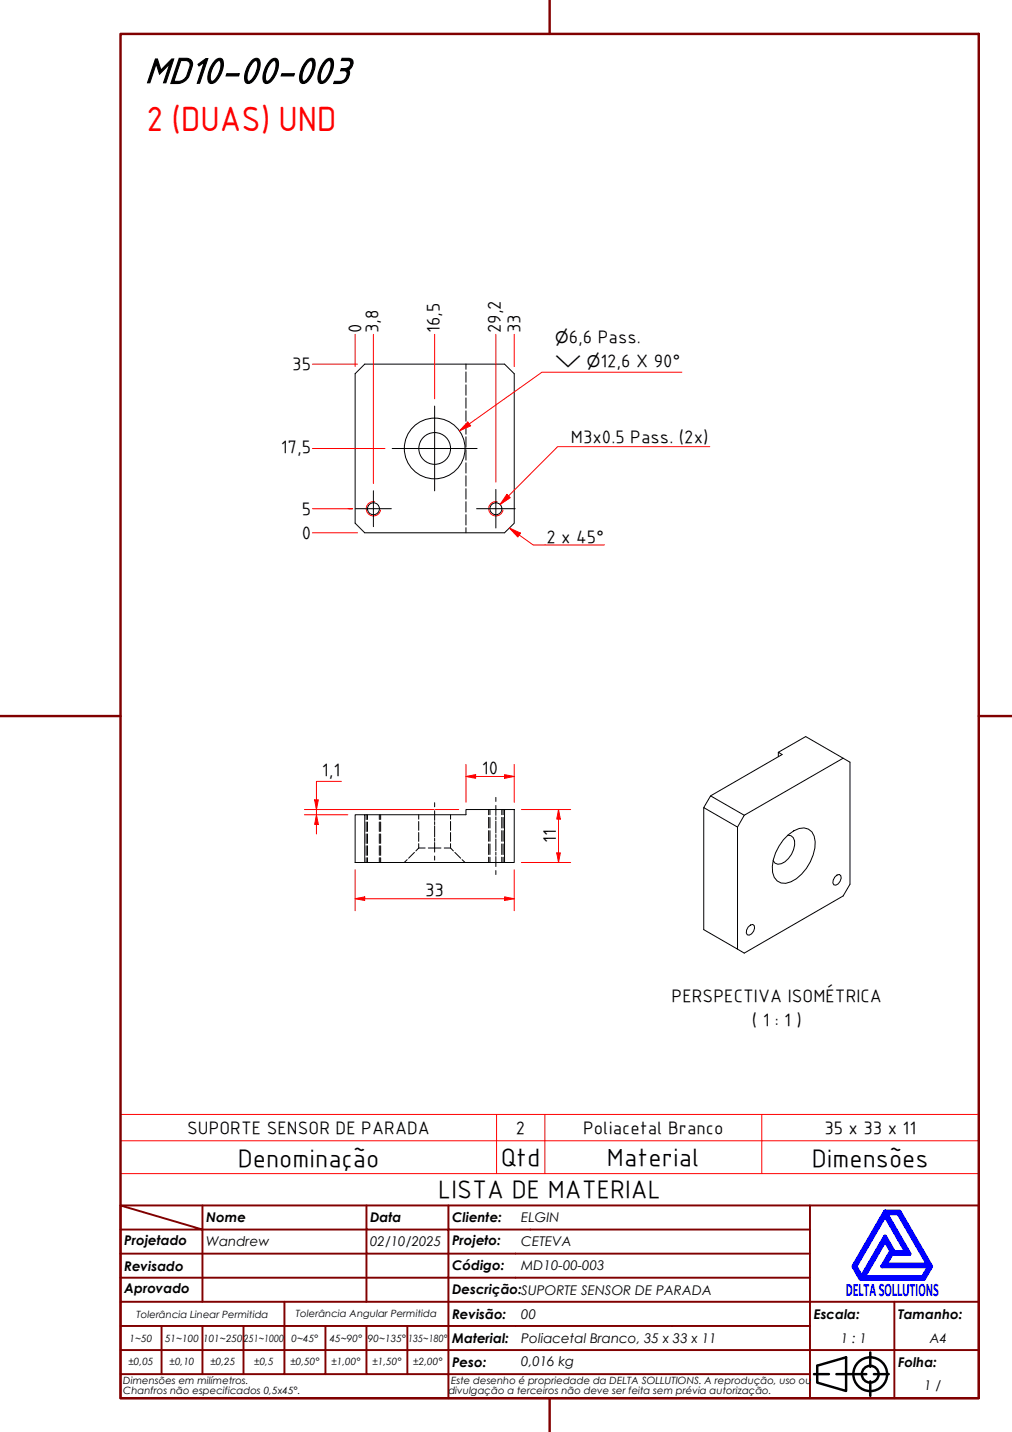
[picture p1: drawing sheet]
<svg xmlns="http://www.w3.org/2000/svg" width="210mm" height="297mm" viewBox="0 0 210 297" stroke-linecap="round" stroke-linejoin="round" font-family="sans-serif">
<!-- layer: Hidden (ABNT) -->
<g fill="none" stroke="#000" stroke-width=".21">
<path d="M96.6 75.5v1.1M96.6 77.1v2.2M96.6 79.8v2.2M96.6 82.5v2.2M96.6 85.2v2.2M96.6 87.9v2.2M96.6 90.6v2.2M96.6 93.3v2.1M96.6 96v2.1M96.6 98.7v2.1M96.6 101.4v2.1M96.6 104.1v2.1"/>
<path d="M96.6 106.8v2.1M96.6 109.5v1M75.9 169v1M75.9 170.5v2M75.9 173v1.9M75.9 175.4v2M75.9 177.9v1M76.2 169v1M76.2 170.5v2M76.2 173v1.9M76.2 175.4v2M76.2 177.9v1"/>
<path d="M78.7 169v1M78.7 170.5v2M78.7 173v1.9M78.7 175.4v2M78.7 177.9v1M79 169v1M79 170.5v2M79 173v1.9M79 175.4v2M79 177.9v1M84.5 178.3l-.7 .6M86 176.8l-1.2 1.2"/>
<path d="M86.8 175.9h1.4M86.8 175.9l-.5 .6M86.8 169v.9M86.8 170.4v1.8M86.8 172.7v1.8M86.8 175v.9M88.8 175.9h2.7M92.1 175.9h1.4l.5 .6M93.5 169v.9M93.5 170.4v1.8M93.5 172.7v1.8M93.5 175v.9"/>
<path d="M94.3 176.8l1.2 1.2M95.8 178.3l.7 .6M101.3 167.9v1.1M101.3 169.6v2.2M101.3 172.3v2.2M101.3 175.1v2.2M101.3 177.8v1.1M101.6 167.9v1.1M101.6 169.6v2.2M101.6 172.3v2.2M101.6 175.1v2.2M101.6 177.8v1.1"/>
<path d="M104.1 167.9v1.1M104.1 169.6v2.2M104.1 172.3v2.2M104.1 175.1v2.2M104.1 177.8v1.1M104.4 167.9v1.1M104.4 169.6v2.2M104.4 172.3v2.2M104.4 175.1v2.2M104.4 177.8v1.1"/>
</g>
<!-- layer: Visible (ABNT) -->
<g fill="none" stroke="#000" stroke-width=".21">
<path d="M75.6 75.5h29l2.1 2v31l-2.1 2h-29l-1.9-2v-31zM161.4 156v1M174.9 157.3l-20.5 11.8M73.7 169h1.9v9.9h-1.9zM75.6 178.9h29M104.6 167.9h2.1v11h-2.1zM104.6 167.9h-8v1.1h-21M146 167.5v25.3l7 4.1M147.4 165.1l14.8-8.6-.8-.5 5.7-3.2 9.2 5.3v25.3l-1.4 2.5-20.5 11.8-1.4-.8M153 171.6v25.3M154.4 169.1l-7-4-1.4 2.4 7 4.1M154.4 169.1l-1.4 2.5"/>
<path d="M163.4 173.3a1.49 1.49 0 0 1 1.4 2 4.4 4.4 0 0 1-3.5 4l-.5-.2-.4-.6M163.5 173.2a3.9 3.9 0 0 1 4.2-1.2 3.6 3.6 0 0 1 1.3 3.9 9.6 9.6 0 0 1-4.9 7 2.51 2.51 0 0 1-3.8-1.9 9.4 9.4 0 0 1 3.2-7.8zM155.2 192.3l.5-.4 .4-.1a1.21 1.21 0 0 1-.2 1.9l-.5 .3-.4-.1-.2-.4 .1-.6zM173.1 181.9l.5-.4 .5-.1a1.19 1.19 0 0 1-.2 1.9l-.5 .3-.4-.1-.3-.4 .1-.6z"/>
<circle cx="90.2" cy="93" r="6.3"/>
<circle cx="90.2" cy="93" r="3.3"/>
<circle cx="77.5" cy="105.5" r="1.24"/>
<circle cx="102.9" cy="105.5" r="1.24"/>
</g>
<!-- layer: Visible Narrow (ABNT) -->
<path d="M77.7 104.1a1.49 1.49 0 0 0-1.7 1.2 1.49 1.49 0 0 0 1.2 1.7 1.49 1.49 0 0 0 1.7-1.2M103.1 104.1a1.49 1.49 0 0 0-1.7 1.2 1.49 1.49 0 0 0 1.2 1.7 1.49 1.49 0 0 0 1.7-1.2" fill="none" stroke="#f00" stroke-width=".21"/>
<path d="M105.5 102.9l-1.8 1.8M25 236.6h178v-5.4h-178v12.2M103 231.2v12.2M113 231.2v12.2M158 231.2v12.2M203 236.6v6.8h-178M25 243.4v6.6h178v-6.6" fill="none" stroke="#f00" stroke-width=".21"/>
<!-- layer: Borda A3/A4 (ABNT) -->
<path d="M25 7h178v283h-178zM114 0v7M0 148.5h25M203 148.5h7M114 290v7" fill="none" stroke="#800000" stroke-width=".51"/>
<path d="M183.6 257.3l1.2 2.2-1.8 3.2h9.7l-1.3 2.2h-12.2zM183.6 252.1l4.4 7.6h-2.6l-1.8-3.2-4.9 8.4-1.3-2.2zM183.6 251.3h3l6.5 11.4-1.5 2.6h-13.1l-1.5-2.6zM183.8 251.7h2.5l6.2 10.6h-8.8l1.3-2.2h3.7zM185 259.7h.2l-.1 .2z" fill="none" stroke="#00f" stroke-width=".8"/>
<!-- layer: 0 -->
<path d="M178.5 265.3h13.1" fill="none" stroke="#000" stroke-width=".21"/>
<g fill="none" stroke="#800000" stroke-width=".4">
<path d="M25 250l17 5h-17M25 250h178v40h-178zM42 255h34v5h17M42 255v15M42 250v5M76 250v5h17v5M93 250v5h75M168 250v20h-143M25 260h51v10M25 275h17M33.5 275v10M50.5 275h-8.5v10"/>
<path d="M59 270v15h-8.5M67.5 275v10h-8.5M76 275v10h8.5M84.5 275v10M93 275h-42.5v10M93 260v5h-68M93 275v10h75M93 260h75M93 275h75M168 265h-75v10M185.5 270v10h17.5M203 270h-35v10h17.5v10"/>
<path d="M25 285h25.5M25 280h143v10M67.5 285h8.5M84.5 285h8.5v5"/>
</g>
<g fill="none" stroke="#000" stroke-width=".51">
<path d="M168.8 285h3.1M169.5 283.3l6-1.8v7l-6-1.7zM173.5 285h6.2M180.5 280.5v3M180.5 286.5v3M181.3 285h3"/>
<circle cx="180.5" cy="285" r="3.5"/>
<circle cx="180.5" cy="285" r="1.75"/>
</g>
<!-- layer: Marca de centro (ISO) -->
<path d="M81.3 93h17.7M90.1 84.2v17.6M73.7 105.5h7.5M77.4 101.8v7.4M98.8 105.5h8M102.8 101.5v8" fill="none" stroke="#000" stroke-width=".21"/>
<path d="M64.8 75.5h9.3M73.7 69.3v6.7M77.4 69.3v31M90.1 69.3v13.4M102.8 69.3v30.7M106.7 69.3v6.7M64.8 93h15M64.8 110.5h9.3M64.8 105.5h8.4h-1" fill="none" stroke="#f00" stroke-width=".21"/>
<path d="M105.1 102.5l.7 .7-2.1 1.5z" fill="#f00"/>
<path d="M97.3 87.9l-2 1.5M147.2 92.7h-31.5l-10.2 10.2M105.1 102.5l.7 .7-2.1 1.5z" fill="none" stroke="#f00" stroke-width=".21"/>
<path d="M97 87.5l.6 .8-2.3 1.1z" fill="#f00"/>
<path d="M141.4 77.2h-29l-15.1 10.7M97 87.5l.6 .8-2.3 1.1zM105.6 109.5l2.1 1.5" fill="none" stroke="#f00" stroke-width=".21"/>
<path d="M105.6 109.5l2.4 1.1-.6 .8z" fill="#f00"/>
<path d="M105.6 109.5l2.4 1.1-.6 .8zM107.7 111l2.9 2h14.8" fill="none" stroke="#f00" stroke-width=".21"/>
<path d="M115.8 176.9v2" fill="none" stroke="#f00" stroke-width=".21"/>
<path d="M115.5 176.9h.7l-.4 2z" fill="#f00"/>
<path d="M115.5 176.9h.7l-.4 2zM115.8 167.9v2" fill="none" stroke="#f00" stroke-width=".21"/>
<path d="M115.8 167.9l.4 2h-.7z" fill="#f00"/>
<path d="M65.6 165.9v2M108.1 167.9h10.3M108.1 178.9h10.3M115.8 167.9l.4 2h-.7zM115.8 169.9v7" fill="none" stroke="#f00" stroke-width=".21"/>
<path d="M65.3 165.9h.7l-.4 2z" fill="#f00"/>
<path d="M65.3 165.9h.7l-.4 2zM65.6 169v2" fill="none" stroke="#f00" stroke-width=".21"/>
<path d="M65.6 169l.4 2h-.7z" fill="#f00"/>
<path d="M63.1 169h9.1M63.1 167.9h26.9M65.6 169l.4 2h-.7zM65.6 167.9v1.1M65.6 171v2M70.8 162.1h-5.2v3.8M90.3 167.9h4.8M104.6 161.1h2.1" fill="none" stroke="#f00" stroke-width=".21"/>
<path d="M104.6 160.7l2.1 .4-2.1 .3z" fill="#f00"/>
<path d="M96.6 161.1h2.1M104.6 160.7l2.1 .4-2.1 .3z" fill="none" stroke="#f00" stroke-width=".21"/>
<path d="M96.6 161.1l2.1-.4v.7z" fill="#f00"/>
<path d="M96.6 158.6v7.8M106.7 158.6v7.8M96.6 161.1l2.1-.4v.7zM98.7 161.1h5.9M73.7 186.4h1.9" fill="none" stroke="#f00" stroke-width=".21"/>
<path d="M73.7 186.4l1.9-.4v.8z" fill="#f00"/>
<path d="M73.7 186.4l1.9-.4v.8zM104.6 186.4h2.1" fill="none" stroke="#f00" stroke-width=".21"/>
<path d="M104.6 186l2.1 .4-2.1 .4z" fill="#f00"/>
<path d="M73.7 180.4v8.5M75.6 186.4h29M104.6 186l2.1 .4-2.1 .4zM106.7 180.4v8.5" fill="none" stroke="#f00" stroke-width=".21"/>
<!-- layer: Linha de centro (ISO) -->
<g fill="none" stroke="#000" stroke-width=".21">
<path d="M90.1 166.5v.9M90.1 168.2v2M90.1 170.4v.6M90.1 171.3v2.3M90.1 173.9v.6M90.1 174.8v1.9M90.1 177.6v.8M102.8 165.4v.9M102.8 167.1v2M102.8 169.4v.7M102.8 170.4v2.4M102.8 173.1v.6"/>
<path d="M102.8 174v2.5M102.8 176.8v.6M102.8 177.7v2.1M102.8 180.6v.8"/>
</g>
<text font-size="81.9" fill="#fff" x="188.7" y="289">.</text>
<text font-size="8.1" x="30" y="17.2">MD10-00-003</text>
<text font-size="7" fill="#f00" x="30.4" y="27.1">2 (DUAS) UND</text>
<g font-size="5.4">
<text x="49.3" y="242">Denominação</text>
<text x="103.9" y="241.8">Qtd</text>
<text x="125.9" y="241.8">Material</text>
<text x="168.4" y="242">Dimensões</text>
<text x="90.9" y="248.5">LISTA DE MATERIAL</text>
</g>
<g font-size="3.9">
<text x="74.9" y="69.1" transform="rotate(-90 74.9 69.1)">0</text>
<text x="78.4" y="69.1" transform="rotate(-90 78.4 69.1)">3,8</text>
<text x="91.2" y="69.1" transform="rotate(-90 91.2 69.1)">16,5</text>
<text x="103.8" y="69.1" transform="rotate(-90 103.8 69.1)">29,2</text>
<text x="107.9" y="69.1" transform="rotate(-90 107.9 69.1)">33</text>
<text x="118" y="71.1">6,6 Pass.</text>
<text x="60.6" y="76.8">35</text>
<text x="124.5" y="76.1">12,6 X 90°</text>
<text x="58.3" y="94">17,5</text>
<text x="118.4" y="91.8">M3x0.5 Pass. (2x)</text>
<text x="62.6" y="106.8">5</text>
<text x="62.6" y="111.8">0</text>
<text x="113.3" y="112.7">2 x 45°</text>
<text x="66.8" y="161">1,1</text>
<text x="100" y="160.5">10</text>
<text x="115.3" y="174.8" transform="rotate(-90 115.3 174.8)">11</text>
<text x="88.2" y="185.9">33</text>
<text x="139.3" y="207.9">PERSPECTIVA ISOMÉTRICA</text>
<text x="156" y="212.9">( 1 : 1 )</text>
<text x="38.8" y="235.2">SUPORTE SENSOR DE PARADA</text>
<text x="107" y="235.2">2</text>
<text x="120.9" y="235.2">Poliacetal Branco</text>
<text x="171" y="235.2">35 x 33 x 11</text>
</g>
<text font-size="3.9" fill="#00f" x="175.4" y="268.8">DELTASOLLUTIONS</text>
<g font-size="3.3">
<text x="115.2" y="71.1">⌀</text>
<text x="115.2" y="76.1">⌵ ⌀</text>
</g>
<g font-size="2.8">
<text x="42.8" y="253.5">Nome</text>
<text x="76.8" y="253.5">Data</text>
<text x="93.8" y="253.6">Cliente:</text>
<text x="108.1" y="253.5">ELGIN</text>
<text x="25.8" y="263.6">Revisado</text>
<text x="25.8" y="258.3">Projetado</text>
<text x="42.8" y="258.5">Wandrew</text>
<text x="76.8" y="258.4">02/10/2025</text>
<text x="93.8" y="263.4">Código:</text>
<text x="93.8" y="258.3">Projeto:</text>
<text x="108.1" y="263.5">MD10-00-003</text>
<text x="108.1" y="258.5">CETEVA</text>
<text x="25.8" y="268.3">Aprovado</text>
<text x="93.8" y="268.3">Descrição:SUPORTE SENSOR DE PARADA</text>
<text x="93.8" y="273.6">Revisão:</text>
<text x="108.1" y="273.5">00</text>
<text x="168.8" y="273.5">Escala:</text>
<text x="186.3" y="273.5">Tamanho:</text>
<text x="93.8" y="278.6">Material:</text>
<text x="108.1" y="278.5">Poliacetal Branco, 35 x 33 x 11</text>
<text x="174.4" y="278.5">1 : 1</text>
<text x="192.8" y="278.6">A4</text>
<text x="93.8" y="283.5">Peso:</text>
<text x="108.1" y="283.3">0,016 kg</text>
<text x="186.3" y="283.5">Folha:</text>
<text x="191.7" y="288.4">1 / 1</text>
</g>
<g font-size="2.1">
<text x="28.3" y="273.3">Tolerância Linear Permitida</text>
<text x="61.4" y="273.1">Tolerância Angular Permitida</text>
<text x="26.9" y="278.3">1~50</text>
<text x="34.2" y="278.3">51~100</text>
<text x="42.1" y="278.3">101~250</text>
<text x="50.5" y="278.3">251~1000</text>
<text x="60.5" y="278.3">0~45°</text>
<text x="68.4" y="278.3">45~90°</text>
<text x="76.3" y="278.3">90~135°</text>
<text x="84.7" y="278.3">135~180°</text>
<text x="25.6" y="287.1">Dimensões em milímetros.</text>
<text x="26.6" y="283.2">±0,05</text>
<text x="35.2" y="283.2">±0,10</text>
<text x="43.6" y="283.2">±0,25</text>
<text x="52.7" y="283.2">±0,5</text>
<text x="60.2" y="283.2">±0,50°</text>
<text x="68.7" y="283.2">±1,00°</text>
<text x="77.2" y="283.2">±1,50°</text>
<text x="85.7" y="283.2">±2,00°</text>
<text x="93.6" y="287.1">Este desenho é propriedade da DELTA SOLLUTIONS. A reprodução, uso ou</text>
<text x="25.6" y="289.2">Chanfros não especificados 0,5x45°.</text>
<text x="93" y="289.2">divulgação a terceiros não deve ser feita sem prévia autorização.</text>
</g>
</svg>
